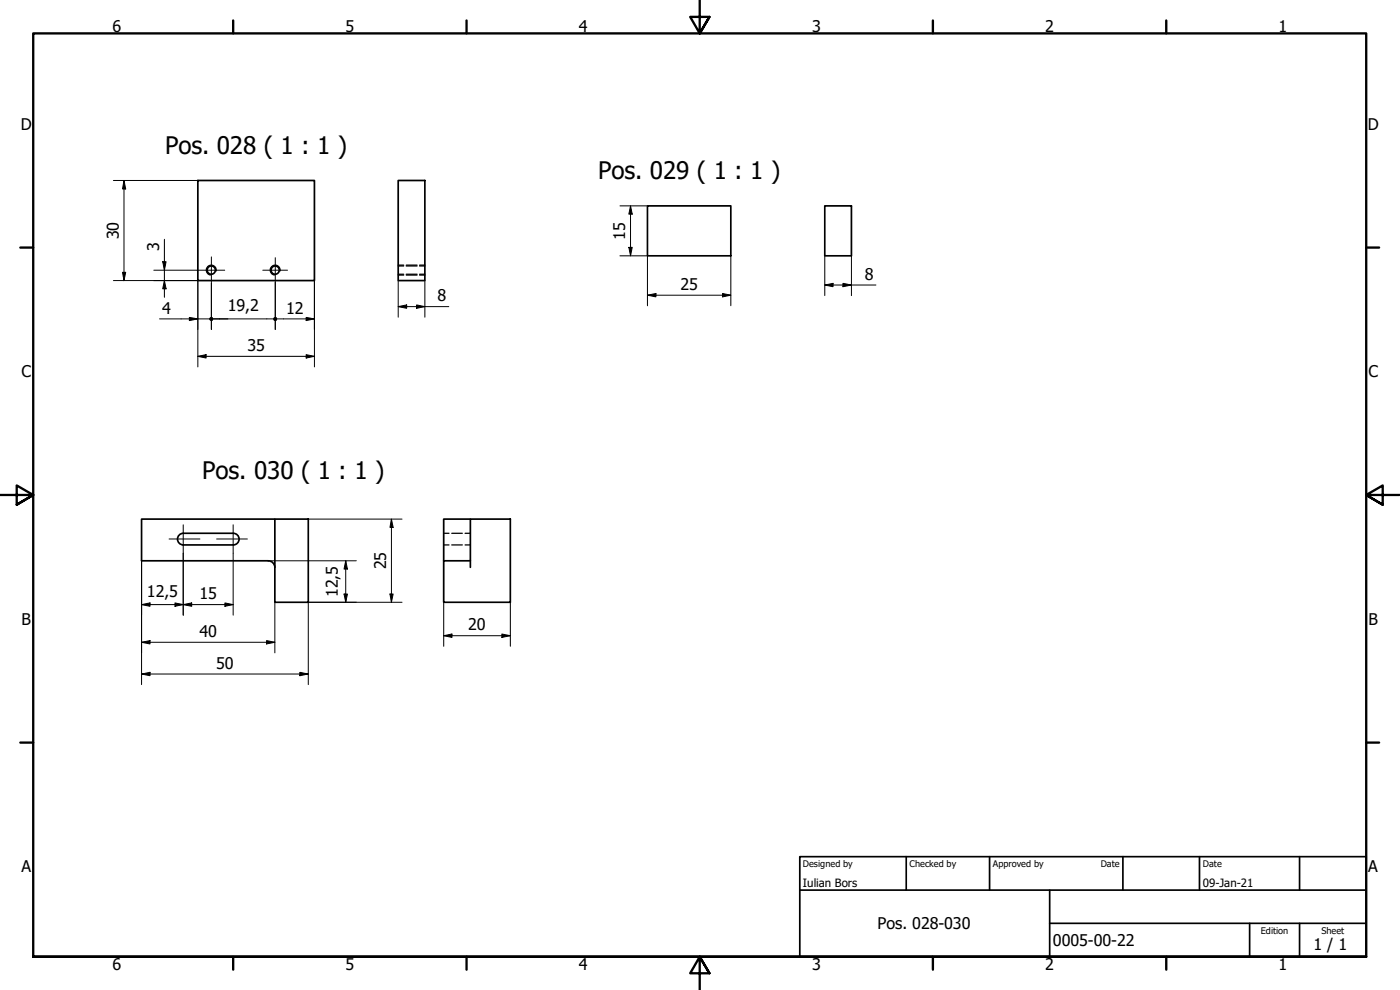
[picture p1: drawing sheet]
<svg xmlns="http://www.w3.org/2000/svg" width="420mm" height="297mm" viewBox="0 0 420 297" stroke-linecap="round" stroke-linejoin="round" font-family="sans-serif">
<!-- layer: Visible (ISO) -->
<g fill="none" stroke="#000" stroke-width=".51">
<path d="M59.4 54.2h35v30h-35zM119.5 54.2h8v30h-8zM194.3 61.8h25v15h-25zM247.5 61.8h8v15h-8zM82.5 155.8h-40v12.5h38a2 2 0 0 1 2 2M82.5 155.8h10v24.9h-10zM141.2 155.8h12v24.9h-20v-12.4h8zM141.2 155.8h-8v12.5M53.8 160.5l1.2-.5h15a1.75 1.75 0 0 1 1.8 1.8 1.75 1.75 0 0 1-1.8 1.7h-15a1.75 1.75 0 0 1-1.6-1.1 1.75 1.75 0 0 1 .4-1.9zM141.2 168.3v1.9"/>
<circle cx="63.4" cy="81" r="1.24"/>
<circle cx="82.6" cy="81" r="1.24"/>
</g>
<!-- layer: Visible Narrow (ISO) -->
<path d="M64.9 81.3a1.49 1.49 0 0 0-1.2-1.7 1.49 1.49 0 0 0-1.8 1.2 1.49 1.49 0 0 0 1.2 1.7M84.1 81.3a1.49 1.49 0 0 0-1.3-1.7 1.49 1.49 0 0 0-1.7 1.2 1.49 1.49 0 0 0 1.2 1.7" fill="none" stroke="#000" stroke-width=".38"/>
<!-- layer: Hidden (ISO) -->
<g fill="none" stroke="#000" stroke-width=".38">
<path d="M119.5 79.8h1.7M119.5 79.6h1.7M121.9 79.8h3.3M121.9 79.6h3.3M125.9 79.8h1.6M125.9 79.6h1.6M119.5 82.3h1.7M119.5 82.5h1.7M121.9 82.3h3.3M121.9 82.5h3.3M125.9 82.3h1.6M125.9 82.5h1.6"/>
<path d="M133.2 163.5h1.5M133.2 160h1.5M135.6 163.5h3.1M135.6 160h3.1M139.6 163.5h1.6M139.6 160h1.6"/>
</g>
<!-- layer: Border (ISO) -->
<g fill="none" stroke="#000" stroke-width=".7">
<path d="M70 6.1v3.9M140 6.1v3.9M210 0v10l-2.9-4.9h5.8l-2.9 4.9 2.9-4.9M280 6.1v3.9M350 6.1v3.9M6.1 74.3h3.9M410 74.3h3.9M0 148.5h10l-5-2.8v5.7l5-2.9-5 2.9M420 148.5h-10l5-2.8v5.7l-5-2.9 5 2.9M6.1 222.8h3.9M410 222.8h3.9M10 287.1v-277.1h400v277.1h-400h400"/>
<path d="M70 287.1v3.8M140 287.1v3.8M212.9 292l-2.9-4.9 2.9 4.9h-5.8l2.9-4.9v9.9M280 287.1v3.8M350 287.1v3.8"/>
</g>
<!-- layer: Title (ISO) -->
<path d="M240 257h170v30.1h-170zM272 257v10.1M297 257v10.1M337 257v10.1M360 257v10.1M390 257v10.1M240 267.1h170M315 277h95M315 267.1v20M375 277v10.1M390 277v10.1" fill="none" stroke="#000" stroke-width=".51"/>
<!-- layer: Dimension (ISO) -->
<g fill="none" stroke="#000" stroke-width=".3">
<path d="M34 54.2h25.4M37.2 54.2l.5 2.5h-.9zM37.2 54.2v30M48.8 78.5h1l-.5 2.6zM49.3 71.8v17.4M186.1 76.8h8.2v14.9M186.1 61.8h8.2M188.7 74.2h1l-.5 2.6zM189.2 61.8l.5 2.4h-1zM189.2 61.8v15M219.3 76.8v14.9M247.5 76.8v11.9"/>
<path d="M255.5 76.8v11.9M34 84.2h25.4v25.9M36.8 81.7h.9l-.5 2.5zM46.2 81.1h13.2M47.9 95.7h15.5M49.3 84.2l.5 2.5h-1zM56.8 95.2l2.6 .5-2.6 .5zM63.4 85.1v13.8M64 95.7h18M82.6 84.8v14.1M83.2 95.7h11.2M91.9 95.2l2.5 .5-2.5 .5z"/>
<path d="M94.4 84.2v25.9M119.5 92l2.5-.5v1zM119.5 92h15.2M119.5 84.2v11M125 91.5l2.5 .5-2.5 .5zM127.5 84.2v11M194.3 88.6l2.5-.5v1zM194.3 88.6h25M216.9 88.1l2.4 .5-2.4 .5zM247.5 85.5l2.5-.5v1zM247.5 85.5h15.4M253 85l2.5 .5-2.5 .5z"/>
<path d="M59.4 106.9l2.4-.5v1zM59.4 106.9h35M91.9 106.4l2.5 .5-2.5 .5zM92.5 155.8h28.1M117.5 155.8l.5 2.4h-1zM117.5 155.8v24.9M42.5 168.3v37.1M55 166v18.6M70 166v18.6M80.5 168.3h26.4M103.3 178.2h1l-.5 2.5zM103.8 168.3l.5 2.4h-1z"/>
<path d="M103.8 168.3v12.4M117 178.2h1l-.5 2.5zM42.5 181.4l2.5-.5v1zM42.5 192.7l2.5-.5v1zM42.5 181.4h27.5M42.5 192.7h40M52.5 180.9l2.5 .5-2.5 .5zM55 181.4l2.5-.5v1zM67.5 180.9l2.5 .5-2.5 .5zM80 192.2l2.5 .5-2.5 .5zM82.5 180.7v15.2M120.6 180.7h-28.1v24.7"/>
<path d="M133.2 190.7l2.4-.5v1zM133.2 190.7h20M133.2 180.7v13.2M150.6 190.2l2.6 .5-2.6 .5zM153.2 180.7v13.2M42.5 202.2l2.5-.5v1zM42.5 202.2h50M90 201.7l2.5 .5-2.5 .5z"/>
</g>
<g fill="#000">
<path d="M37.2 54.2l.5 2.5h-.9z" fill-rule="evenodd"/>
<path d="M48.8 78.5h1l-.5 2.6z" fill-rule="evenodd"/>
<path d="M188.7 74.2h1l-.5 2.6z" fill-rule="evenodd"/>
<path d="M189.2 61.8l.5 2.4h-1z" fill-rule="evenodd"/>
<path d="M36.8 81.7h.9l-.5 2.5z" fill-rule="evenodd"/>
<path d="M49.3 84.2l.5 2.5h-1z" fill-rule="evenodd"/>
<path d="M56.8 95.2l2.6 .5-2.6 .5z" fill-rule="evenodd"/>
<path d="M63 95.3l.4-.2 .5 .2v.8l-.5 .2-.4-.2-.2-.4z" fill-rule="evenodd"/>
<path d="M63 95.3l.4-.2 .5 .2v.8l-.5 .2-.4-.2-.2-.4z" fill-rule="evenodd"/>
<path d="M82.2 95.3l.4-.2 .5 .2v.8l-.5 .2-.4-.2-.2-.4z" fill-rule="evenodd"/>
<path d="M82.2 95.3l.4-.2 .5 .2v.8l-.5 .2-.4-.2-.2-.4z" fill-rule="evenodd"/>
<path d="M91.9 95.2l2.5 .5-2.5 .5z" fill-rule="evenodd"/>
<path d="M119.5 92l2.5-.5v1z" fill-rule="evenodd"/>
<path d="M125 91.5l2.5 .5-2.5 .5z" fill-rule="evenodd"/>
<path d="M194.3 88.6l2.5-.5v1z" fill-rule="evenodd"/>
<path d="M216.9 88.1l2.4 .5-2.4 .5z" fill-rule="evenodd"/>
<path d="M247.5 85.5l2.5-.5v1z" fill-rule="evenodd"/>
<path d="M253 85l2.5 .5-2.5 .5z" fill-rule="evenodd"/>
<path d="M59.4 106.9l2.4-.5v1z" fill-rule="evenodd"/>
<path d="M91.9 106.4l2.5 .5-2.5 .5z" fill-rule="evenodd"/>
<path d="M117.5 155.8l.5 2.4h-1z" fill-rule="evenodd"/>
<path d="M103.3 178.2h1l-.5 2.5z" fill-rule="evenodd"/>
<path d="M103.8 168.3l.5 2.4h-1z" fill-rule="evenodd"/>
<path d="M117 178.2h1l-.5 2.5z" fill-rule="evenodd"/>
<path d="M42.5 181.4l2.5-.5v1z" fill-rule="evenodd"/>
<path d="M42.5 192.7l2.5-.5v1z" fill-rule="evenodd"/>
<path d="M52.5 180.9l2.5 .5-2.5 .5z" fill-rule="evenodd"/>
<path d="M55 181.4l2.5-.5v1z" fill-rule="evenodd"/>
<path d="M67.5 180.9l2.5 .5-2.5 .5z" fill-rule="evenodd"/>
<path d="M80 192.2l2.5 .5-2.5 .5z" fill-rule="evenodd"/>
<path d="M133.2 190.7l2.4-.5v1z" fill-rule="evenodd"/>
<path d="M150.6 190.2l2.6 .5-2.6 .5z" fill-rule="evenodd"/>
<path d="M42.5 202.2l2.5-.5v1z" fill-rule="evenodd"/>
<path d="M90 201.7l2.5 .5-2.5 .5z" fill-rule="evenodd"/>
</g>
<!-- layer: Center Mark (ISO) -->
<path d="M63.4 77.1v8M82.6 77.3v7.5M59.4 81.1h8M78.9 81.1h7.4M55 157.5v8.5M70 157.5v8.5M50.7 161.7h9.3M65 161.7h9.2" fill="none" stroke="#000" stroke-width=".3"/>
<g font-size="7.2">
<text x="49.5" y="46.2">Pos. 028 ( 1 : 1 )</text>
<text x="179.5" y="53.8">Pos. 029 ( 1 : 1 )</text>
<text x="60.7" y="143.7">Pos. 030 ( 1 : 1 )</text>
</g>
<g font-size="4.8">
<text x="33.7" y="9.6">6</text>
<text x="103.7" y="9.6">5</text>
<text x="173.7" y="9.6">4</text>
<text x="243.7" y="9.6">3</text>
<text x="313.7" y="9.6">2</text>
<text x="383.7" y="9.6">1</text>
<text x="6.2" y="38.9">D</text>
<text x="410.5" y="38.9">D</text>
<text x="35.6" y="71.8" transform="rotate(-90 35.6 71.8)">30</text>
<text x="187.6" y="71.9" transform="rotate(-90 187.6 71.9)">15</text>
<text x="47.8" y="75.2" transform="rotate(-90 47.8 75.2)">3</text>
<text x="259.5" y="83.9">8</text>
<text x="204.2" y="87">25</text>
<text x="48.6" y="94.2">4</text>
<text x="68.3" y="93.3">19,2</text>
<text x="85.9" y="94.2">12</text>
<text x="131.3" y="90.4">8</text>
<text x="74.2" y="105.3">35</text>
<text x="6.4" y="113.1">C</text>
<text x="410.7" y="113.1">C</text>
<text x="115.9" y="170.9" transform="rotate(-90 115.9 170.9)">25</text>
<text x="44.1" y="179.1">12,5</text>
<text x="59.9" y="179.8">15</text>
<text x="101.3" y="179.2" transform="rotate(-90 101.3 179.2)">12,5</text>
<text x="6.4" y="187.4">B</text>
<text x="59.9" y="191.1">40</text>
<text x="140.5" y="189.2">20</text>
<text x="410.7" y="187.4">B</text>
<text x="64.9" y="200.6">50</text>
<text x="6.4" y="261.7">A</text>
<text x="410.7" y="261.7">A</text>
<text x="263.4" y="278.8">Pos. 028-030</text>
<text x="316" y="283.8">0005-00-22</text>
<text x="394.2" y="285">1 / 1</text>
<text x="33.7" y="290.9">6</text>
<text x="103.7" y="290.9">5</text>
<text x="173.7" y="290.9">4</text>
<text x="243.7" y="290.9">3</text>
<text x="313.7" y="290.9">2</text>
<text x="383.7" y="290.9">1</text>
</g>
<g font-size="3.4">
<text x="241" y="266">Iulian Bors</text>
<text x="361" y="266">09-Jan-21</text>
</g>
<g font-size="2.7">
<text x="241" y="260.1">Designed by</text>
<text x="273" y="260.1">Checked by</text>
<text x="298" y="260.1">Approved by</text>
<text x="330.3" y="260">Date</text>
<text x="361" y="260">Date</text>
<text x="378.4" y="280.1">Edition</text>
<text x="396.6" y="280.1">Sheet</text>
</g>
</svg>
